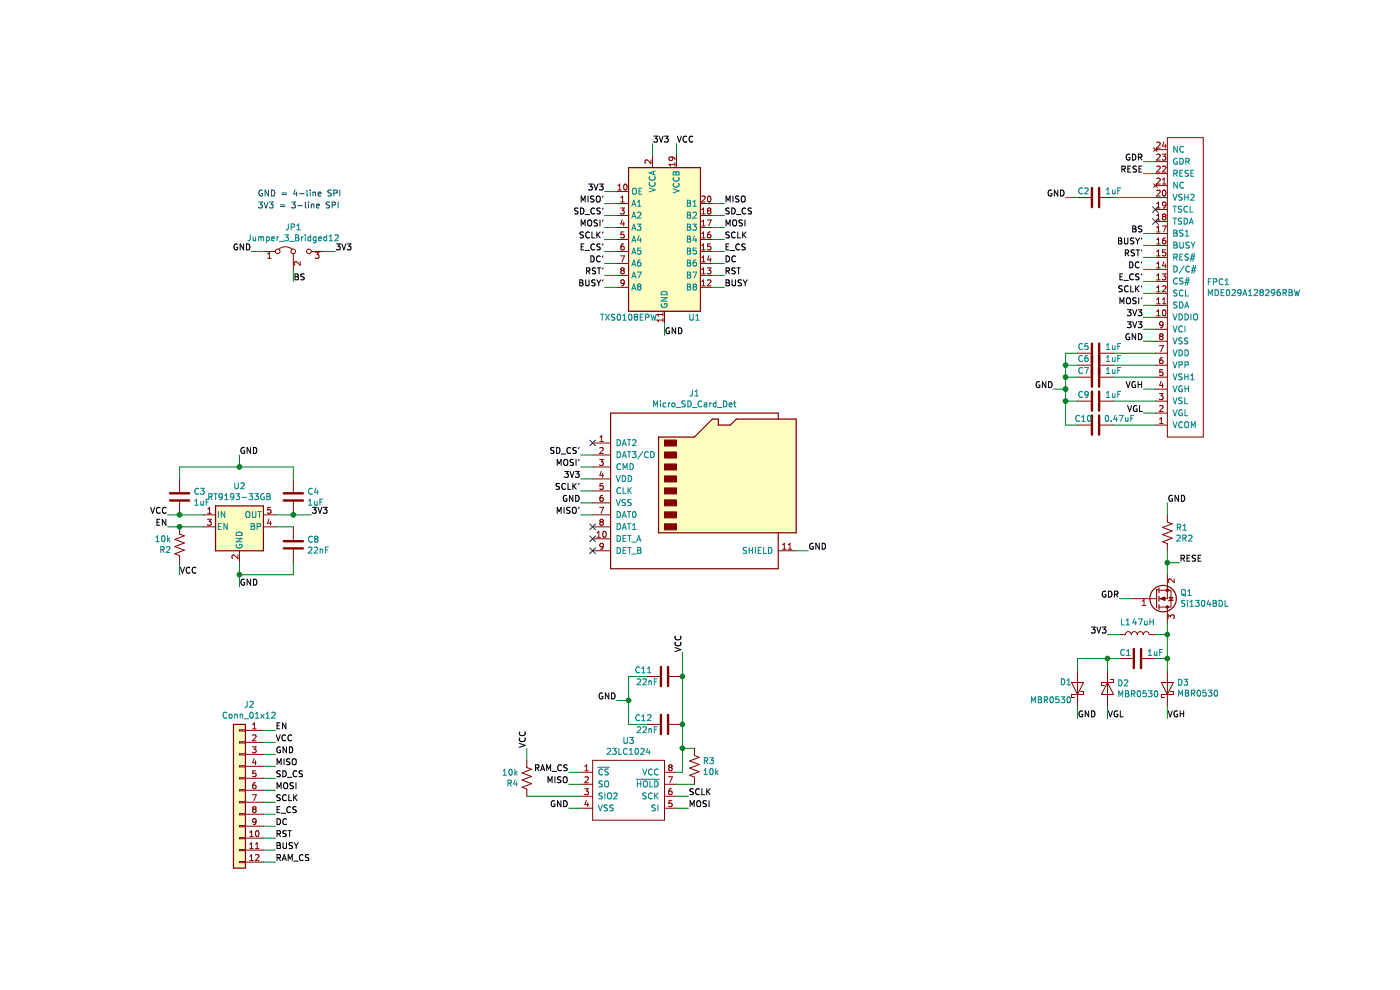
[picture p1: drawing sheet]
EESchema Schematic File Version 4
EELAYER 30 0
EELAYER END
$Descr A4 11693 8268
encoding utf-8
Sheet 1 1
Title ""
Date ""
Rev ""
Comp ""
Comment1 ""
Comment2 ""
Comment3 ""
Comment4 ""
$EndDescr
$Comp
L Logic_LevelTranslator:TXS0108EPW U1
U 1 1
P 5550 2000
F 0 "U1" H 5800 1350 50  0000 C CNN
F 1 "TXS0108EPW" H 5250 1350 50  0000 C CNN
F 2 "Package_SO:TSSOP-20_4.4x6.5mm_P0.65mm" H 5550 1250 50  0001 C CNN
F 3 "www.ti.com/lit/ds/symlink/txs0108e.pdf" H 5550 1900 50  0001 C CNN
	1    5550 2000
	1    0    0    -1  
$EndComp
$Comp
L Regulator_Linear:AP131-33 U2
U 1 1
P 2000 4400
F 0 "U2" H 2000 4742 50  0000 C CNN
F 1 "RT9193-33GB" H 2000 4651 50  0000 C CNN
F 2 "Package_TO_SOT_SMD:SOT-23-5" H 2000 4725 50  0001 C CNN
F 3 "http://www.diodes.com/_files/datasheets/AP131.pdf" H 2000 4400 50  0001 C CNN
	1    2000 4400
	1    0    0    -1  
$EndComp
$Comp
L Device:R_US R1
U 1 1
P 9750 4450
F 0 "R1" H 9818 4496 50  0000 L CNN
F 1 "2R2" H 9818 4405 50  0000 L CNN
F 2 "Resistor_SMD:R_0805_2012Metric_Pad1.15x1.40mm_HandSolder" V 9790 4440 50  0001 C CNN
F 3 "~" H 9750 4450 50  0001 C CNN
	1    9750 4450
	1    0    0    -1  
$EndComp
$Comp
L Device:L L1
U 1 1
P 9500 5300
F 0 "L1" V 9600 5400 50  0000 C CNN
F 1 "47uH" V 9600 5250 50  0000 C CNN
F 2 "Inductor_SMD:L_12x12mm_H6mm" H 9500 5300 50  0001 C CNN
F 3 "~" H 9500 5300 50  0001 C CNN
	1    9500 5300
	0    -1   -1   0   
$EndComp
$Comp
L Device:C C1
U 1 1
P 9500 5500
F 0 "C1" V 9450 5400 50  0000 C CNN
F 1 "1uF" V 9450 5650 50  0000 C CNN
F 2 "Capacitor_SMD:C_0805_2012Metric_Pad1.15x1.40mm_HandSolder" H 9538 5350 50  0001 C CNN
F 3 "~" H 9500 5500 50  0001 C CNN
	1    9500 5500
	0    1    1    0   
$EndComp
$Comp
L Diode:MBR0530 D3
U 1 1
P 9750 5750
F 0 "D3" V 9796 5671 50  0000 R CNN
F 1 "MBR0530" V 9705 5671 50  0000 R CNN
F 2 "Diode_SMD:D_SOD-123" H 9750 5575 50  0001 C CNN
F 3 "http://www.mccsemi.com/up_pdf/MBR0520~MBR0580(SOD123).pdf" H 9750 5750 50  0001 C CNN
	1    9750 5750
	0    -1   -1   0   
$EndComp
$Comp
L Diode:MBR0530 D2
U 1 1
P 9250 5750
F 0 "D2" V 9204 5829 50  0000 L CNN
F 1 "MBR0530" V 9295 5829 50  0000 L CNN
F 2 "Diode_SMD:D_SOD-123" H 9250 5575 50  0001 C CNN
F 3 "http://www.mccsemi.com/up_pdf/MBR0520~MBR0580(SOD123).pdf" H 9250 5750 50  0001 C CNN
	1    9250 5750
	0    1    1    0   
$EndComp
$Comp
L Diode:MBR0530 D1
U 1 1
P 9000 5750
F 0 "D1" V 9050 5900 50  0000 R CNN
F 1 "MBR0530" V 8900 6150 50  0000 R CNN
F 2 "Diode_SMD:D_SOD-123" H 9000 5575 50  0001 C CNN
F 3 "http://www.mccsemi.com/up_pdf/MBR0520~MBR0580(SOD123).pdf" H 9000 5750 50  0001 C CNN
	1    9000 5750
	0    -1   -1   0   
$EndComp
$Comp
L Jumper:Jumper_3_Bridged12 JP1
U 1 1
P 2450 2100
F 0 "JP1" H 2450 2304 50  0000 C CNN
F 1 "Jumper_3_Bridged12" H 2450 2213 50  0000 C CNN
F 2 "Jumper:SolderJumper-3_P1.3mm_Open_Pad1.0x1.5mm" H 2450 2100 50  0001 C CNN
F 3 "~" H 2450 2100 50  0001 C CNN
	1    2450 2100
	1    0    0    -1  
$EndComp
Wire Wire Line
	2300 7100 2200 7100
Wire Wire Line
	2300 7000 2200 7000
Wire Wire Line
	2300 6900 2200 6900
Wire Wire Line
	2300 6800 2200 6800
Wire Wire Line
	2300 6700 2200 6700
Wire Wire Line
	2300 6600 2200 6600
Wire Wire Line
	2300 6300 2200 6300
Text Label 2300 6300 0    50   ~ 0
GND
Text Label 2300 6600 0    50   ~ 0
MOSI
Text Label 2300 6700 0    50   ~ 0
SCLK
Text Label 2300 6800 0    50   ~ 0
E_CS
Text Label 2300 6900 0    50   ~ 0
DC
Text Label 2300 7000 0    50   ~ 0
RST
Text Label 2300 7100 0    50   ~ 0
BUSY
Wire Wire Line
	5550 2800 5550 2700
Text Label 5550 2800 0    50   ~ 0
GND
Text Label 5650 1200 0    50   ~ 0
VCC
Text Label 5450 1200 0    50   ~ 0
3V3
Wire Wire Line
	6050 2400 5950 2400
Wire Wire Line
	6050 2300 5950 2300
Wire Wire Line
	6050 2200 5950 2200
Wire Wire Line
	6050 2100 5950 2100
Wire Wire Line
	6050 2000 5950 2000
Wire Wire Line
	6050 1900 5950 1900
Text Label 6050 1900 0    50   ~ 0
MOSI
Text Label 6050 2000 0    50   ~ 0
SCLK
Text Label 6050 2100 0    50   ~ 0
E_CS
Text Label 6050 2200 0    50   ~ 0
DC
Text Label 6050 2300 0    50   ~ 0
RST
Text Label 6050 2400 0    50   ~ 0
BUSY
Wire Wire Line
	5650 1200 5650 1300
Wire Wire Line
	5450 1300 5450 1200
Wire Wire Line
	5050 2400 5150 2400
Wire Wire Line
	5050 2300 5150 2300
Wire Wire Line
	5050 2200 5150 2200
Wire Wire Line
	5050 2100 5150 2100
Wire Wire Line
	5050 2000 5150 2000
Wire Wire Line
	5050 1900 5150 1900
Text Label 5050 1900 2    50   ~ 0
MOSI'
Text Label 5050 2000 2    50   ~ 0
SCLK'
Text Label 5050 2100 2    50   ~ 0
E_CS'
Text Label 5050 2200 2    50   ~ 0
DC'
Text Label 5050 2300 2    50   ~ 0
RST'
Text Label 5050 2400 2    50   ~ 0
BUSY'
Text Label 5050 1600 2    50   ~ 0
3V3
Wire Wire Line
	5050 1600 5150 1600
Text Label 1400 4300 2    50   ~ 0
VCC
Text Label 2600 4300 0    50   ~ 0
3V3
$Comp
L Device:R_US R2
U 1 1
P 1500 4550
F 0 "R2" H 1568 4596 50  0000 L CNN
F 1 "10k" H 1568 4505 50  0000 L CNN
F 2 "Resistor_SMD:R_0805_2012Metric_Pad1.15x1.40mm_HandSolder" V 1540 4540 50  0001 C CNN
F 3 "~" H 1500 4550 50  0001 C CNN
	1    1500 4550
	-1   0    0    1   
$EndComp
Wire Wire Line
	2000 4800 2000 4700
Wire Wire Line
	2300 4300 2450 4300
Wire Wire Line
	1700 4400 1500 4400
$Comp
L Device:C C3
U 1 1
P 1500 4150
F 0 "C3" H 1615 4196 50  0000 L CNN
F 1 "1uF" H 1615 4105 50  0000 L CNN
F 2 "Capacitor_SMD:C_0805_2012Metric_Pad1.15x1.40mm_HandSolder" H 1538 4000 50  0001 C CNN
F 3 "~" H 1500 4150 50  0001 C CNN
	1    1500 4150
	1    0    0    -1  
$EndComp
Wire Wire Line
	1500 4300 1700 4300
$Comp
L Device:C C4
U 1 1
P 2450 4150
F 0 "C4" H 2565 4196 50  0000 L CNN
F 1 "1uF" H 2565 4105 50  0000 L CNN
F 2 "Capacitor_SMD:C_0805_2012Metric_Pad1.15x1.40mm_HandSolder" H 2488 4000 50  0001 C CNN
F 3 "~" H 2450 4150 50  0001 C CNN
	1    2450 4150
	1    0    0    -1  
$EndComp
Connection ~ 2450 4300
Wire Wire Line
	2450 4300 2600 4300
Text Label 2000 3800 0    50   ~ 0
GND
Wire Wire Line
	2450 3900 2450 4000
Wire Wire Line
	1500 3900 1500 4000
$Comp
L Device:C C8
U 1 1
P 2450 4550
F 0 "C8" H 2565 4596 50  0000 L CNN
F 1 "22nF" H 2565 4505 50  0000 L CNN
F 2 "Capacitor_SMD:C_0805_2012Metric_Pad1.15x1.40mm_HandSolder" H 2488 4400 50  0001 C CNN
F 3 "~" H 2450 4550 50  0001 C CNN
	1    2450 4550
	1    0    0    -1  
$EndComp
Wire Wire Line
	2300 4400 2450 4400
Wire Wire Line
	2450 4800 2450 4700
Wire Wire Line
	2000 4800 2450 4800
Connection ~ 2000 4800
Wire Wire Line
	2000 4900 2000 4800
Text Label 2000 4900 0    50   ~ 0
GND
Wire Wire Line
	1500 3900 2000 3900
Wire Wire Line
	2000 3800 2000 3900
Connection ~ 2000 3900
Wire Wire Line
	2000 3900 2450 3900
Text Label 2450 2350 0    50   ~ 0
BS
Wire Wire Line
	2450 2250 2450 2350
Text Label 2100 2100 2    50   ~ 0
GND
Text Label 2800 2100 0    50   ~ 0
3V3
Wire Wire Line
	2800 2100 2700 2100
Wire Wire Line
	2200 2100 2100 2100
Text Notes 2150 1650 0    50   ~ 0
GND = 4-line SPI
Text Notes 2150 1750 0    50   ~ 0
3V3 = 3-line SPI
$Comp
L EPaperDriver-rescue:MDE029A128296RBW-Display_Graphic-EPaperDriver-rescue FPC1
U 1 1
P 10050 1050
F 0 "FPC1" H 10078 -254 50  0000 L CNN
F 1 "MDE029A128296RBW" H 10078 -345 50  0000 L CNN
F 2 "Connector_FFC-FPC:Hirose_FH12-24S-0.5SH_1x24-1MP_P0.50mm_Horizontal" H 10050 1050 50  0001 C CNN
F 3 "" H 10050 1050 50  0001 C CNN
	1    10050 1050
	1    0    0    -1  
$EndComp
NoConn ~ 9650 1850
NoConn ~ 9650 1750
Wire Wire Line
	9650 1950 9550 1950
Wire Wire Line
	9550 2050 9650 2050
Wire Wire Line
	9550 2150 9650 2150
Wire Wire Line
	9550 2250 9650 2250
Wire Wire Line
	9550 2350 9650 2350
Wire Wire Line
	9550 2450 9650 2450
Wire Wire Line
	9550 2550 9650 2550
Wire Wire Line
	9550 2650 9650 2650
Wire Wire Line
	9550 2750 9650 2750
Wire Wire Line
	9550 3250 9650 3250
Wire Wire Line
	9550 3450 9650 3450
Text Label 9550 1950 2    50   ~ 0
BS
Text Label 9550 2050 2    50   ~ 0
BUSY'
Text Label 9550 2150 2    50   ~ 0
RST'
Text Label 9550 2250 2    50   ~ 0
DC'
Text Label 9550 2350 2    50   ~ 0
E_CS'
Text Label 9550 2450 2    50   ~ 0
SCLK'
Text Label 9550 2550 2    50   ~ 0
MOSI'
Text Label 9550 2650 2    50   ~ 0
3V3
Text Label 9550 2750 2    50   ~ 0
3V3
Text Label 9550 3250 2    50   ~ 0
VGH
Text Label 9550 3450 2    50   ~ 0
VGL
Wire Wire Line
	9550 1350 9650 1350
Wire Wire Line
	9550 1450 9650 1450
Text Label 9550 1350 2    50   ~ 0
GDR
Text Label 9550 1450 2    50   ~ 0
RESE
$Comp
L Device:C C2
U 1 1
P 9150 1650
F 0 "C2" V 9200 1750 50  0000 C CNN
F 1 "1uF" V 9200 1500 50  0000 C CNN
F 2 "Capacitor_SMD:C_0805_2012Metric_Pad1.15x1.40mm_HandSolder" H 9188 1500 50  0001 C CNN
F 3 "~" H 9150 1650 50  0001 C CNN
	1    9150 1650
	0    -1   -1   0   
$EndComp
$Comp
L Device:C C5
U 1 1
P 9150 2950
F 0 "C5" V 9200 3050 50  0000 C CNN
F 1 "1uF" V 9200 2800 50  0000 C CNN
F 2 "Capacitor_SMD:C_0805_2012Metric_Pad1.15x1.40mm_HandSolder" H 9188 2800 50  0001 C CNN
F 3 "~" H 9150 2950 50  0001 C CNN
	1    9150 2950
	0    -1   -1   0   
$EndComp
$Comp
L Device:C C6
U 1 1
P 9150 3050
F 0 "C6" V 9200 3150 50  0000 C CNN
F 1 "1uF" V 9200 2900 50  0000 C CNN
F 2 "Capacitor_SMD:C_0805_2012Metric_Pad1.15x1.40mm_HandSolder" H 9188 2900 50  0001 C CNN
F 3 "~" H 9150 3050 50  0001 C CNN
	1    9150 3050
	0    -1   -1   0   
$EndComp
$Comp
L Device:C C7
U 1 1
P 9150 3150
F 0 "C7" V 9200 3250 50  0000 C CNN
F 1 "1uF" V 9200 3000 50  0000 C CNN
F 2 "Capacitor_SMD:C_0805_2012Metric_Pad1.15x1.40mm_HandSolder" H 9188 3000 50  0001 C CNN
F 3 "~" H 9150 3150 50  0001 C CNN
	1    9150 3150
	0    -1   -1   0   
$EndComp
$Comp
L Device:C C9
U 1 1
P 9150 3350
F 0 "C9" V 9200 3450 50  0000 C CNN
F 1 "1uF" V 9200 3200 50  0000 C CNN
F 2 "Capacitor_SMD:C_0805_2012Metric_Pad1.15x1.40mm_HandSolder" H 9188 3200 50  0001 C CNN
F 3 "~" H 9150 3350 50  0001 C CNN
	1    9150 3350
	0    -1   -1   0   
$EndComp
$Comp
L Device:C C10
U 1 1
P 9150 3550
F 0 "C10" V 9200 3650 50  0000 C CNN
F 1 "0.47uF" V 9200 3350 50  0000 C CNN
F 2 "Capacitor_SMD:C_0805_2012Metric_Pad1.15x1.40mm_HandSolder" H 9188 3400 50  0001 C CNN
F 3 "~" H 9150 3550 50  0001 C CNN
	1    9150 3550
	0    -1   -1   0   
$EndComp
Wire Wire Line
	9550 2850 9650 2850
Text Label 9550 2850 2    50   ~ 0
GND
Wire Wire Line
	9650 2950 9300 2950
Wire Wire Line
	9300 3050 9650 3050
Wire Wire Line
	9650 3150 9300 3150
Wire Wire Line
	9300 3350 9650 3350
Wire Wire Line
	9650 3550 9300 3550
Wire Wire Line
	9000 3550 8900 3550
Wire Wire Line
	8900 3550 8900 3350
Wire Wire Line
	8900 2950 9000 2950
Wire Wire Line
	9000 3050 8900 3050
Connection ~ 8900 3050
Wire Wire Line
	8900 3050 8900 2950
Wire Wire Line
	8900 3150 9000 3150
Connection ~ 8900 3150
Wire Wire Line
	8900 3150 8900 3050
Wire Wire Line
	9000 3350 8900 3350
Connection ~ 8900 3350
Wire Wire Line
	8900 3350 8900 3250
Text Label 8800 3250 2    50   ~ 0
GND
Wire Wire Line
	8800 3250 8900 3250
Connection ~ 8900 3250
Wire Wire Line
	8900 3250 8900 3150
Wire Wire Line
	9300 1650 9650 1650
Wire Wire Line
	9000 1650 8900 1650
Text Label 8900 1650 2    50   ~ 0
GND
Text Label 9750 4200 0    50   ~ 0
GND
Text Label 9850 4700 0    50   ~ 0
RESE
$Comp
L Transistor_FET:BSS214NW Q1
U 1 1
P 9650 5000
F 0 "Q1" H 9856 4954 50  0000 L CNN
F 1 "Si1304BDL" H 9856 5045 50  0000 L CNN
F 2 "Package_TO_SOT_SMD:SOT-323_SC-70" H 9850 4925 50  0001 L CIN
F 3 "https://www.infineon.com/dgdl/Infineon-BSS214NW-DS-v02_02-en.pdf?fileId=db3a30431b3e89eb011b695aebc01bde" H 9650 5000 50  0001 L CNN
	1    9650 5000
	1    0    0    1   
$EndComp
Text Label 9350 5000 2    50   ~ 0
GDR
Wire Wire Line
	9350 5000 9450 5000
Wire Wire Line
	9750 4600 9750 4700
Wire Wire Line
	9850 4700 9750 4700
Connection ~ 9750 4700
Wire Wire Line
	9750 4700 9750 4800
Wire Wire Line
	9750 4300 9750 4200
Text Label 9250 5300 2    50   ~ 0
3V3
Text Label 9000 6000 0    50   ~ 0
GND
Text Label 9750 6000 0    50   ~ 0
VGH
Text Label 9250 6000 0    50   ~ 0
VGL
Wire Wire Line
	9000 6000 9000 5900
Wire Wire Line
	9250 5900 9250 6000
Wire Wire Line
	9750 6000 9750 5900
Wire Wire Line
	9000 5600 9000 5500
Wire Wire Line
	9000 5500 9250 5500
Wire Wire Line
	9250 5500 9250 5600
Wire Wire Line
	9750 5600 9750 5500
Wire Wire Line
	9650 5300 9750 5300
Connection ~ 9750 5300
Wire Wire Line
	9750 5300 9750 5200
Wire Wire Line
	9350 5300 9250 5300
Wire Wire Line
	9350 5500 9250 5500
Connection ~ 9250 5500
Wire Wire Line
	9650 5500 9750 5500
Connection ~ 9750 5500
Wire Wire Line
	9750 5500 9750 5300
$Comp
L EPaperDriver-rescue:23LC1024-Memory_RAM-EPaperDriver-rescue U3
U 1 1
P 5300 6200
F 0 "U3" H 5250 6215 50  0000 C CNN
F 1 "23LC1024" H 5250 6124 50  0000 C CNN
F 2 "Package_SO:SOIC-8_3.9x4.9mm_P1.27mm" H 5300 6200 50  0001 C CNN
F 3 "" H 5300 6200 50  0001 C CNN
	1    5300 6200
	1    0    0    -1  
$EndComp
Wire Wire Line
	2300 6400 2200 6400
Text Label 2300 6400 0    50   ~ 0
MISO
Wire Wire Line
	6050 1700 5950 1700
Text Label 6050 1700 0    50   ~ 0
MISO
Wire Wire Line
	5050 1700 5150 1700
Text Label 5050 1700 2    50   ~ 0
MISO'
Wire Wire Line
	2300 6500 2200 6500
Text Label 2300 6500 0    50   ~ 0
SD_CS
Wire Wire Line
	2300 7200 2200 7200
Text Label 2300 7200 0    50   ~ 0
RAM_CS
Wire Wire Line
	4750 6450 4850 6450
Text Label 4750 6450 2    50   ~ 0
RAM_CS
Wire Wire Line
	4750 6550 4850 6550
Text Label 4750 6550 2    50   ~ 0
MISO
Wire Wire Line
	5750 6650 5650 6650
Text Label 5750 6650 0    50   ~ 0
SCLK
Wire Wire Line
	5750 6750 5650 6750
Text Label 5750 6750 0    50   ~ 0
MOSI
$Comp
L Device:R_US R4
U 1 1
P 4400 6500
F 0 "R4" H 4468 6546 50  0000 L CNN
F 1 "10k" H 4468 6455 50  0000 L CNN
F 2 "Resistor_SMD:R_0805_2012Metric_Pad1.15x1.40mm_HandSolder" V 4440 6490 50  0001 C CNN
F 3 "~" H 4400 6500 50  0001 C CNN
	1    4400 6500
	-1   0    0    1   
$EndComp
Wire Wire Line
	5700 5450 5700 5650
Text Label 5700 5450 1    50   ~ 0
VCC
Wire Wire Line
	4750 6750 4850 6750
Text Label 4750 6750 2    50   ~ 0
GND
Wire Wire Line
	5650 6450 5700 6450
Wire Wire Line
	5700 6450 5700 6250
Wire Wire Line
	5650 6550 5800 6550
Wire Wire Line
	5800 6250 5700 6250
Connection ~ 5700 6250
$Comp
L Device:R_US R3
U 1 1
P 5800 6400
F 0 "R3" H 5868 6446 50  0000 L CNN
F 1 "10k" H 5868 6355 50  0000 L CNN
F 2 "Resistor_SMD:R_0805_2012Metric_Pad1.15x1.40mm_HandSolder" V 5840 6390 50  0001 C CNN
F 3 "~" H 5800 6400 50  0001 C CNN
	1    5800 6400
	1    0    0    -1  
$EndComp
Wire Wire Line
	4400 6650 4850 6650
Wire Wire Line
	4400 6250 4400 6350
Text Label 4400 6250 1    50   ~ 0
VCC
$Comp
L Device:C C12
U 1 1
P 5550 6050
F 0 "C12" V 5600 6150 50  0000 L CNN
F 1 "22nF" V 5500 6100 50  0000 L CNN
F 2 "Capacitor_SMD:C_0805_2012Metric_Pad1.15x1.40mm_HandSolder" H 5588 5900 50  0001 C CNN
F 3 "~" H 5550 6050 50  0001 C CNN
	1    5550 6050
	0    -1   -1   0   
$EndComp
Connection ~ 5700 6050
Wire Wire Line
	5700 6050 5700 6250
$Comp
L Device:C C11
U 1 1
P 5550 5650
F 0 "C11" V 5600 5750 50  0000 L CNN
F 1 "22nF" V 5500 5700 50  0000 L CNN
F 2 "Capacitor_SMD:C_0805_2012Metric_Pad1.15x1.40mm_HandSolder" H 5588 5500 50  0001 C CNN
F 3 "~" H 5550 5650 50  0001 C CNN
	1    5550 5650
	0    -1   -1   0   
$EndComp
Connection ~ 5700 5650
Wire Wire Line
	5700 5650 5700 6050
Wire Wire Line
	5150 5850 5250 5850
Text Label 5150 5850 2    50   ~ 0
GND
Wire Wire Line
	5400 5650 5250 5650
Wire Wire Line
	5250 5650 5250 5850
Wire Wire Line
	5400 6050 5250 6050
Wire Wire Line
	5250 6050 5250 5850
Connection ~ 5250 5850
$Comp
L Connector:Micro_SD_Card_Det J1
U 1 1
P 5850 4100
F 0 "J1" H 5800 4917 50  0000 C CNN
F 1 "Micro_SD_Card_Det" H 5800 4826 50  0000 C CNN
F 2 "Connector_Card:microSD_HC_Hirose_DM3D-SF" H 7900 4800 50  0001 C CNN
F 3 "https://www.hirose.com/product/en/download_file/key_name/DM3/category/Catalog/doc_file_id/49662/?file_category_id=4&item_id=195&is_series=1" H 5850 4200 50  0001 C CNN
	1    5850 4100
	1    0    0    -1  
$EndComp
Wire Wire Line
	6050 1800 5950 1800
Text Label 6050 1800 0    50   ~ 0
SD_CS
Wire Wire Line
	5050 1800 5150 1800
Text Label 5050 1800 2    50   ~ 0
SD_CS'
Wire Wire Line
	4850 3800 4950 3800
Text Label 4850 3800 2    50   ~ 0
SD_CS'
NoConn ~ 4950 3700
Wire Wire Line
	4850 4200 4950 4200
Text Label 4850 4200 2    50   ~ 0
GND
Text Label 4850 4000 2    50   ~ 0
3V3
Wire Wire Line
	4950 4000 4850 4000
Wire Wire Line
	4850 3900 4950 3900
Text Label 4850 3900 2    50   ~ 0
MOSI'
Wire Wire Line
	4850 4100 4950 4100
Text Label 4850 4100 2    50   ~ 0
SCLK'
NoConn ~ 4950 4600
NoConn ~ 4950 4500
NoConn ~ 4950 4400
Wire Wire Line
	4850 4300 4950 4300
Text Label 4850 4300 2    50   ~ 0
MISO'
Wire Wire Line
	6750 4600 6650 4600
Text Label 6750 4600 0    50   ~ 0
GND
Wire Wire Line
	1500 4300 1400 4300
Connection ~ 1500 4300
Text Label 1500 4800 0    50   ~ 0
VCC
Wire Wire Line
	1500 4800 1500 4700
Wire Wire Line
	1500 4400 1400 4400
Connection ~ 1500 4400
Text Label 1400 4400 2    50   ~ 0
EN
$Comp
L Connector_Generic:Conn_01x12 J2
U 1 1
P 2000 6600
F 0 "J2" H 1918 7317 50  0000 C CNN
F 1 "Conn_01x12" H 1918 7226 50  0000 C CNN
F 2 "Connector_PinHeader_2.54mm:PinHeader_1x12_P2.54mm_Vertical" H 2000 6600 50  0001 C CNN
F 3 "~" H 2000 6600 50  0001 C CNN
	1    2000 6600
	-1   0    0    -1  
$EndComp
Text Label 2300 6200 0    50   ~ 0
VCC
Wire Wire Line
	2300 6200 2200 6200
Text Label 2300 6100 0    50   ~ 0
EN
Wire Wire Line
	2300 6100 2200 6100
$EndSCHEMATC
